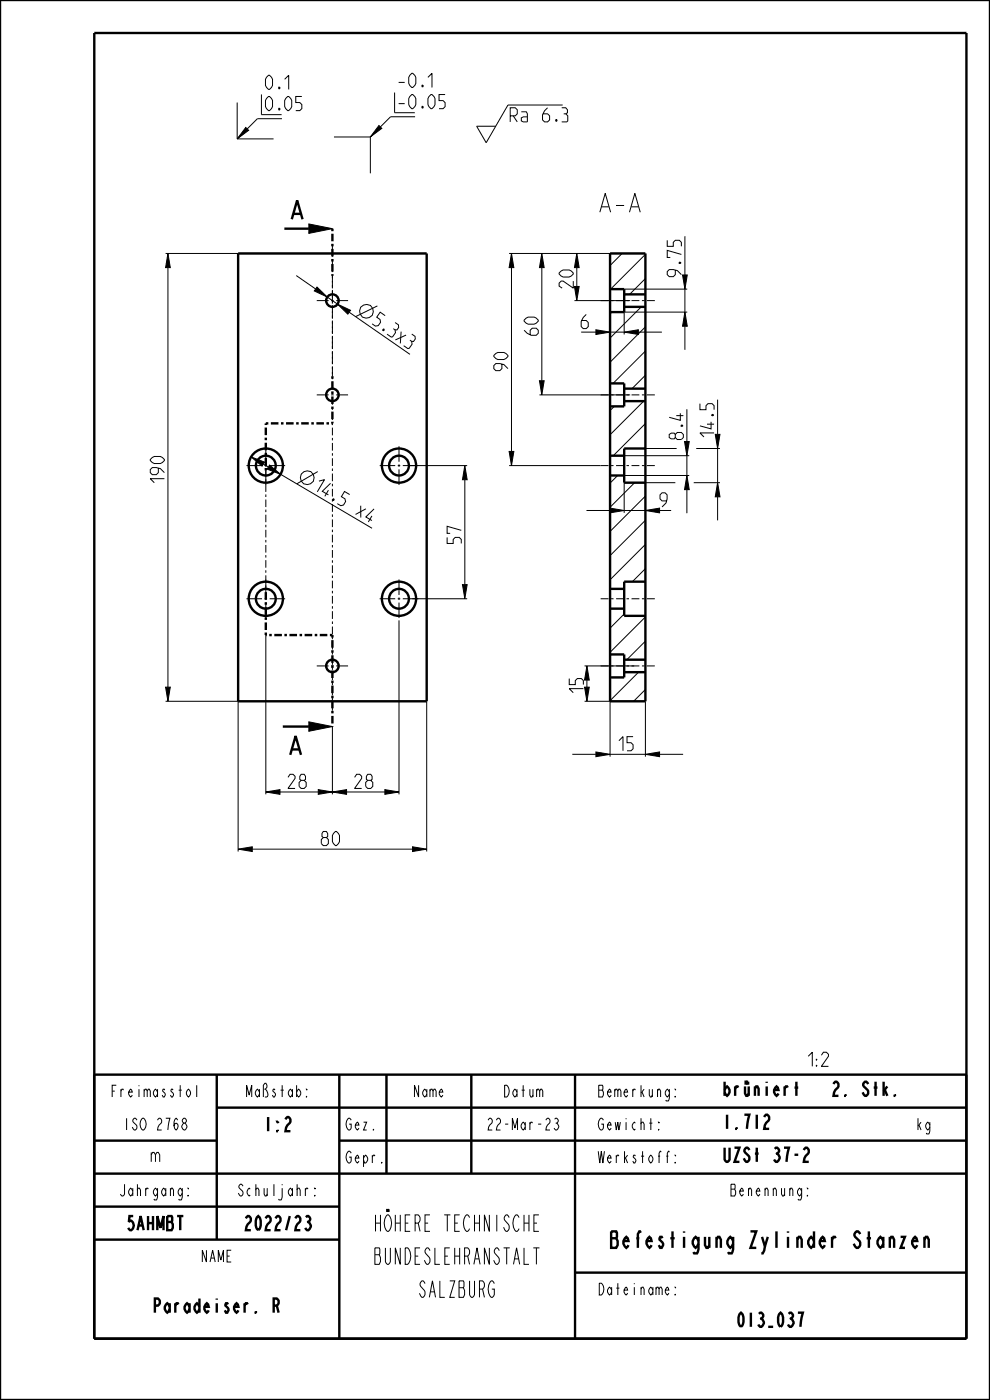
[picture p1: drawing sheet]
<svg xmlns="http://www.w3.org/2000/svg" width="210mm" height="297mm" viewBox="0 0 210 297" stroke-linecap="round" stroke-linejoin="round" font-family="sans-serif">
<g fill="#000">
<path d="M52.1 27l.6 .6-2.4 1.9zM80.4 26.6l.6 .6-2.4 1.9zM35.6 53.8l.5 3h-1zM65.5 47.5l5 1-5 1zM108.5 53.8l.5 3h-1zM114.9 53.8l.5 3h-1zM122.4 53.8l.5 3h-1zM67.2 60.9l2.2 2.1-2.7-1.3zM71.6 64.5l2.8 1.3-.6 .8zM121.9 60.8h1l-.5 3zM126.4 70l3 .5-3 .5zM132.4 70.5l3-.5v1z"/>
<path d="M144.8 58.3h1l-.5 3zM145.3 66.2l.5 3h-1zM53.3 96.9l2.8 1.1-.5 .9zM98.6 98.8l.5 3h-1zM108 95.8h1l-.5 3zM114.4 80.8h1l-.5 3zM145.2 93.7h1l-.5 3zM151.7 92.1h1l-.5 3zM57.2 98.7l2.3 1.9-2.8-1.1zM129.4 107.8l3 .5-3 .5zM136.9 108.3l3-.5v1zM145.7 100.9l.5 3h-1z"/>
<path d="M152.2 102.4l.5 3h-1zM98.1 124h1l-.5 3zM35.1 145.8h1l-.5 3zM65.5 153.1l5 1-5 1zM124.5 141.3l.5 3h-1zM124 145.8h1l-.5 3zM56.4 168l3-.5v1zM67.5 167.5l3 .5-3 .5zM70.5 168l3-.5v1zM81.6 167.5l3 .5-3 .5zM126.4 159.5l3 .5-3 .5zM136.9 160l3-.5v1z"/>
<path d="M50.5 180.1l3-.5v1zM87.5 179.6l3 .5-3 .5z"/>
</g>
<g fill="none" stroke="#000" stroke-width=".21">
<path d="M50.3 21.8v7.7M50.3 29.5h7.7M52.1 27l.6 .6-2.4 1.9zM59.8 25.2h-5.2l-4.3 4.3M70.8 29.1h7.8M78.6 29.1v7.7M80.4 26.6l.6 .6-2.4 1.9zM88 24.8h-5.2l-4.2 4.3M119.4 22.3h-11.7l-4.6 8-2-3.5h4M35.1 53.8h15.4M35.6 53.8l.5 3h-1zM35.6 56.8v89"/>
<path d="M62.8 58.5l4.2 2.8M65.5 47.5l5 1-5 1zM108 53.8h21.4M108.5 53.8l.5 3h-1zM108.5 56.8v39M114.9 53.8l.5 3h-1zM114.9 56.8v24M122.4 53.8l.5 3h-1zM132 53.8l-2.6 2.5M136.9 54l-7.4 7.3M136.9 59.1l-3.4 3.3M144.8 58.3h1l-.5 3z"/>
<path d="M145.3 50.1v8.2M67.2 60.9l2.2 2.1-2.7-1.3zM69.2 63.8l.2-.8 2.2 1.5M71.6 64.5l2.8 1.3-.6 .8zM74.1 66.2l12.9 9M80 64.9l-4.6 2.3M121.9 60.8h1l-.5 3zM121.9 63.8h11.8M126.4 70l3 .5-3 .5zM129.4 70.5h3M129.8 66.2l-.4 .4M132.4 70.5l3-.5v1z"/>
<path d="M132.4 61.3h13.4M135.4 70.5h5M136 65.1l-6.6 6.6M136.9 69.3l-7.5 7.5M136.9 74.5l-6.9 6.8M136.9 79.6l-2.8 2.8M145.3 66.2l.5 3h-1zM145.3 61.3v4.9M145.3 69.2v5M145.8 66.2h-13.4v4.8M53.3 96.9l2.8 1.1-.5 .9zM53.3 96.9l-.4 .7-.1 1.2"/>
<path d="M55.8 98.5l1.1 .6M57.2 98.7l2.3 1.9-2.8-1.1zM86.9 98.8h12.2M98.6 98.8l.5 3h-1zM108 95.8h1l-.5 3zM108 98.8h19.4M114.4 80.8h1l-.5 3zM114.4 83.8h19.3M130.3 86.2l-.9 .9M132.4 96.7h13.8M136.5 85.1l-7.1 7.1M136.9 89.9l-6.8 6.8"/>
<path d="M136.9 95l-.2 .1M136.9 95.1h6.6M145.2 93.7h1l-.5 3zM145.7 86.8v6.9M145.7 96.7v4.2M147.7 95.1h5M151.7 92.1h1l-.5 3zM152.2 84.8v7.3M152.2 95.1v7.3M59.5 100.6l19.4 11.5M67.4 100l-4.4 2.6M98.6 101.8v22.2"/>
<path d="M124.4 108.3h5M129.4 107.8l3 .5-3 .5zM131 100.9l-1.6 1.6M132.4 108.3h4.5M132.4 102.4v6.4M132.4 100.9h13.8M134.6 102.4l-5.2 5.2M136.9 108.3l3-.5v1zM136.9 105.2l-7.5 7.5M136.9 110.4l-7.5 7.5M136.9 115.5l-7.5 7.5M136.9 102.4h6.4"/>
<path d="M145.7 100.9l.5 3h-1zM145.7 103.9v5M147.2 102.4h5.5M152.2 102.4l.5 3h-1zM152.2 105.4v5M56.4 134.7v33.8M84.6 131.6v36.9M87.5 127h11.6M98.1 124h1l-.5 3zM132.4 130.3l-3 3M136.9 120.6l-2.8 2.8M136.9 130.9l-7.5 7.5"/>
<path d="M136.9 136l-3.9 3.9M35.1 145.8h1l-.5 3zM35.1 148.8h15.4v31.8M65.5 153.1l5 1-5 1zM70.5 154.1v14.4M90.5 148.8v31.8M124 145.8h1l-.5 3zM124 148.8h5.4v11.7M124 141.3h10.5M124.5 141.3l.5 3h-1zM126.4 159.5l3 .5-3 .5zM135.4 142.6l-6 6"/>
<path d="M136.9 146.3l-2.5 2.5M136.9 148.8v11.7M56.4 168l3-.5v1zM56.4 168h14.1M67.5 167.5l3 .5-3 .5zM70.5 168l3-.5v1zM73.5 168h8.1M81.6 167.5l3 .5-3 .5zM87.5 179.6l3 .5-3 .5zM121.4 160h5M129.4 160h7.5M136.9 160l3-.5v1z"/>
<path d="M139.9 160h5M50.5 180.1l3-.5v1zM53.5 180.1h34"/>
<circle cx="77.7" cy="66" r="1.47"/>
<circle cx="65.2" cy="101.3" r="1.47"/>
</g>
<g fill="none" stroke="#000" stroke-width=".51">
<path d="M0 0h210v297h-210zM20 7h185v277h-185zM50.5 53.8h40v95h-40zM60.3 48.5h5.2M61.9 46.5l1.1-4 1.2 4M62.3 45.4h1.5M129.4 53.8h7.5v95h-7.5zM129.4 61.3h3v4.9h-3M132.4 65.1h4.5M132.4 62.4h4.5M129.4 81.3h3v4.9h-3M129.4 96.7h3"/>
<path d="M132.4 85.1h4.5M132.4 82.4h4.5M136.9 95.1h-4.5v7.3h4.5M129.4 100.9h3M129.4 138.8h3v4.9h-3M129.4 129.1h3M129.4 124.9h3M132.4 139.9h4.5M136.9 123.4h-4.5v7.2h4.5M60 154.1h5.5M61.9 159h1.6M132.4 142.6h4.5"/>
<path d="M61.6 160.1l1.1-4 1.1 4M20 228h185v56M46 235h159M46 228v35M72 228v56M82 228v21M100 228v21M122 228v56M176.8 230l.4-.5h.3a1 1 0 0 1-.3 1.7l-.4 1.3h1.1M20 242h26M20 249h185M20 256h52"/>
<path d="M72 242h133M20 263h52M122 270h83"/>
</g>
<path d="M70.5 48.5v10M70.5 79.8v10M56.4 99.8v-10M56.4 89.8h14.1M56.4 134.7v-10M70.5 134.7v19.4M70.5 134.7h-14.1" fill="none" stroke="#000" stroke-width=".51" stroke-dasharray=".5 .5 1.6 .5" stroke-linecap="butt"/>
<path d="M70.5 58.5v21.3M56.4 124.7v-24.9" fill="none" stroke="#000" stroke-width=".21" stroke-dasharray=".5 .5 1.6 .5" stroke-linecap="butt"/>
<!-- layer: A_ACHSEN -->
<g fill="none" stroke="#000" stroke-width=".21">
<path d="M70.5 51.8v1.6M70.5 53.9v.6M70.5 55v1.7M70.5 57.2v.5M70.5 58.3v1.6M67.2 63.8h2.5M70.2 63.8h.6M70.5 60.4v.6M70.5 61.5v1.6M70.5 63.7v.5M70.5 64.8v1.6M70.5 66.9v.6"/>
<path d="M70.5 68v1.6M70.5 70.2v.5M70.5 71.2v1.7M70.5 73.4v.6M70.5 74.5v1.6M70.5 76.7v.5M70.5 77.7v1.7M70.5 79.9v.5M71.3 63.8h2.5M127.4 63.8h1.7M129.6 63.8h.5M130.7 63.8h1.7"/>
<path d="M132.9 63.8h.5M134 63.8h1.6M136.2 63.8h.5M137.2 63.8h1.7M52.3 98.8h3.3M56.1 98.8h.6M56.4 94.7v3.3M56.4 98.5v.5M56.4 99.6v3.3M57.2 98.8h3.3M67.2 83.8h2.5M70.2 83.8h.6"/>
<path d="M70.5 81v1.6M70.5 83.2v.5M70.5 84.2v1.7M70.5 86.4v.5M70.5 87.5v1.6M70.5 89.6v.6M70.5 90.7v1.7M70.5 92.9v.5M70.5 94v1.6M70.5 96.1v.6M70.5 97.2v1.6M70.5 99.4v.5"/>
<path d="M71.3 83.8h2.5M80.5 98.8h3.3M84.4 98.8h.5M84.6 94.7v3.3M84.6 98.5v.5M84.6 99.6v3.3M85.4 98.8h3.3M127.4 98.8h1.7M127.4 83.8h1.7M129.6 83.8h.5M129.6 98.8h.5M130.7 83.8h1.7"/>
<path d="M130.7 98.8h1.7M132.9 83.8h.5M132.9 98.8h.5M134 83.8h1.6M134 98.8h1.6M136.2 83.8h.5M136.2 98.8h.5M137.2 83.8h1.7M137.2 98.8h1.7M70.5 100.5v1.6M70.5 102.6v.6M70.5 103.7v1.6"/>
<path d="M70.5 105.9v.5M70.5 106.9v1.7M70.5 109.1v.6M70.5 110.2v1.6M70.5 112.4v.5M70.5 113.4v1.7M70.5 115.6v.5M70.5 116.7v1.6M70.5 118.9v.5M70.5 119.9v1.7M52.3 127h3.3M56.1 127h.6"/>
<path d="M56.4 122.9v3.3M56.4 126.8v.5M56.4 127.8v3.3M57.2 127h3.3M70.5 122.1v.5M70.5 123.2v1.6M70.5 125.3v.6M70.5 126.4v1.7M70.5 128.6v.5M70.5 129.7v1.6M70.5 131.8v.6M70.5 132.9v1.6"/>
<path d="M70.5 135.1v.5M70.5 136.2v1.6M70.5 138.3v.6M70.5 139.4v1.6M80.5 127h3.3M84.4 127h.5M84.6 122.9v3.3M84.6 126.8v.5M84.6 127.8v3.3M85.4 127h3.3M127.4 127h1.7M129.6 127h.5"/>
<path d="M130.7 127h1.7M132.9 127h.5M134 127h1.6M136.2 127h.5M137.2 127h1.7M67.2 141.3h2.5M70.2 141.3h.6M70.5 141.6v.5M70.5 142.6v1.7M70.5 144.8v.6M70.5 145.9v1.6M70.5 148.1v.5"/>
<path d="M70.5 149.1v1.7M71.3 141.3h2.5M127.4 141.3h1.7M129.6 141.3h.5M130.7 141.3h1.7M132.9 141.3h.5M134 141.3h1.6M136.2 141.3h.5M137.2 141.3h1.7"/>
</g>
<g fill="none" stroke="#000" stroke-width=".51">
<circle cx="70.5" cy="63.8" r="1.33"/>
<circle cx="56.4" cy="98.8" r="3.6"/>
<circle cx="56.4" cy="98.8" r="2.1"/>
<circle cx="70.5" cy="83.8" r="1.33"/>
<circle cx="84.6" cy="98.8" r="3.6"/>
<circle cx="84.6" cy="98.8" r="2.1"/>
<circle cx="56.4" cy="127" r="3.6"/>
<circle cx="56.4" cy="127" r="2.1"/>
<circle cx="84.6" cy="127" r="3.6"/>
<circle cx="84.6" cy="127" r="2.1"/>
<circle cx="70.5" cy="141.3" r="1.33"/>
</g>
<text font-size="5.2" x="127.6" y="45">A-A</text>
<g font-size="4.6">
<text x="77.1" y="261.2">HÖHERE TECHNISCHE</text>
<text x="77.1" y="268.2">BUNDESLEHRANSTALT</text>
<text x="125.3" y="264.7">Befestigung Zylinder Stanzen</text>
<text x="87.6" y="275.2">SALZBURG</text>
</g>
<g font-size="3.9">
<text x="56.3" y="19">0.1</text>
<text x="56.3" y="23.5">0.05</text>
<text x="84.6" y="18.6">-0.1</text>
<text x="84.6" y="23.1">-0.05</text>
<text x="108.2" y="25.9">Ra 6.3</text>
<text x="144.5" y="58.7" transform="rotate(-90 144.5 58.7)">9.75</text>
<text x="121.6" y="61.1" transform="rotate(-90 121.6 61.1)">20</text>
<text x="78.9" y="68.7" transform="rotate(35 78.9 68.7)">5.3x3</text>
<text x="114.2" y="71.1" transform="rotate(-90 114.2 71.1)">60</text>
<text x="123.3" y="69.7">6</text>
<text x="107.7" y="78.6" transform="rotate(-90 107.7 78.6)">90</text>
<text x="145" y="93.2" transform="rotate(-90 145 93.2)">8.4</text>
<text x="151.5" y="92.7" transform="rotate(-90 151.5 92.7)">14.5</text>
<text x="34.9" y="102.4" transform="rotate(-90 34.9 102.4)">190</text>
<text x="66.6" y="103.9" transform="rotate(31 66.6 103.9)">14.5 x4</text>
<text x="140" y="107.5">9</text>
<text x="97.8" y="115.3" transform="rotate(-90 97.8 115.3)">57</text>
<text x="123.7" y="147" transform="rotate(-90 123.7 147)">15</text>
<text x="131.3" y="159.3">15</text>
<text x="61.1" y="167.3">28</text>
<text x="75.2" y="167.3">28</text>
<text x="68.2" y="179.4">80</text>
<text x="169.6" y="226.2">1:2</text>
<text x="153.2" y="232.5">brüniert</text>
<text x="178.9" y="232.5">2. Stk.</text>
<text x="55.5" y="240">1:2</text>
<text x="153.2" y="239.5">1.712</text>
<text x="31.6" y="246.5">m</text>
<text x="153.2" y="246.5">UZSt 37-2</text>
<text x="26" y="261">5AHMBT</text>
<text x="50.8" y="261">2022/23</text>
<text x="30.8" y="278.5">Paradeiser. R</text>
<text x="155.3" y="281.5">013_037</text>
</g>
<g font-size="3.3">
<text x="22.3" y="232.7">Freimasstol</text>
<text x="51.2" y="232.7">Maßstab:</text>
<text x="87.1" y="232.7">Name</text>
<text x="106.1" y="232.7">Datum</text>
<text x="127.1" y="232.7">Bemerkung:</text>
<text x="25.2" y="239.7">ISO 2768</text>
<text x="73.2" y="239.7">Gez.</text>
<text x="102.2" y="239.7">22-Mar-23</text>
<text x="127.1" y="239.7">Gewicht:</text>
<text x="194.2" y="239.7">kg</text>
<text x="73.2" y="246.7">Gepr.</text>
<text x="127.1" y="246.7">Werkstoff:</text>
<text x="24.2" y="253.7">Jahrgang:</text>
<text x="49.2" y="253.7">Schuljahr:</text>
<text x="153.7" y="253.7">Benennung:</text>
<text x="42.1" y="267.7">NAME</text>
<text x="127.1" y="274.7">Dateiname:</text>
</g>
</svg>
